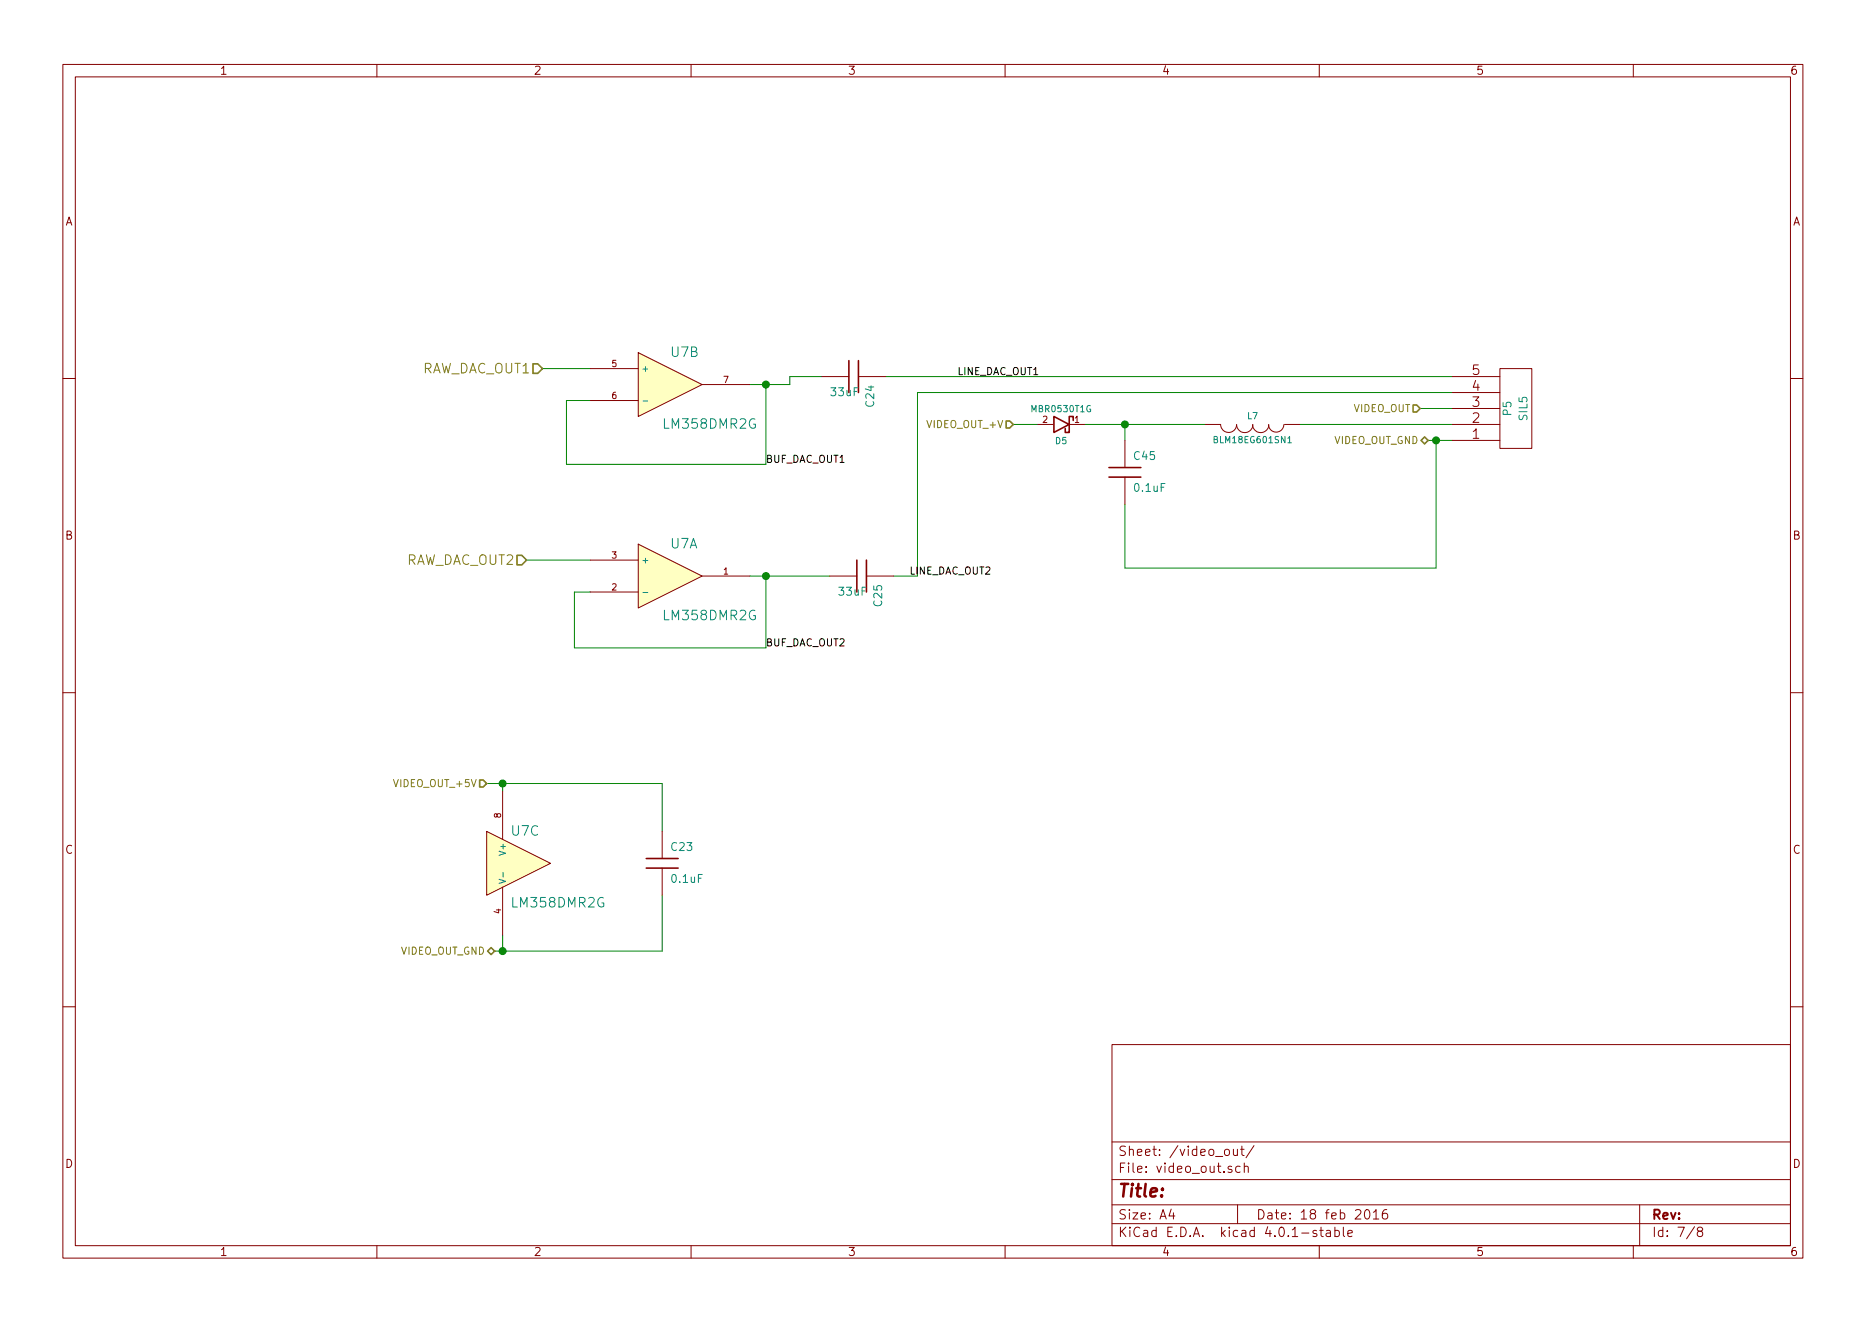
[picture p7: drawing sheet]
EESchema Schematic File Version 2  date Thu 18 Feb 2016 18:58:17 GMT
LIBS:conn_20
LIBS:conn_6
LIBS:conn_5
LIBS:conn_3
LIBS:conn_2
LIBS:led_ipc-7351_2005
LIBS:power
LIBS:device
LIBS:diodesch_ipc7531_2005
LIBS:transistors
LIBS:conn
LIBS:linear
LIBS:regul
LIBS:74xx
LIBS:cmos4000
LIBS:adc-dac
LIBS:memory
LIBS:xilinx
LIBS:special
LIBS:microcontrollers
LIBS:dsp
LIBS:microchip
LIBS:analog_switches
LIBS:motorola
LIBS:texas
LIBS:intel
LIBS:audio
LIBS:interface
LIBS:digital-audio
LIBS:philips
LIBS:display
LIBS:cypress
LIBS:siliconi
LIBS:opto
LIBS:atmel
LIBS:contrib
LIBS:valves
LIBS:max4390
LIBS:spdt
LIBS:ts5a3157
LIBS:osd-cache
EELAYER 25  0
EELAYER END
$Descr A4 11700 8267
encoding utf-8
Sheet 7 8
Title ""
Date "18 feb 2016"
Rev ""
Comp ""
Comment1 ""
Comment2 ""
Comment3 ""
Comment4 ""
$EndDescr
$Comp
L DIODESCH_IPC7531_2005 D5
U 1 1
P 6650 2650
F 0 "D5" H 6650 2750 40  0000 C CNN
F 1 "MBR0530T1G" H 6650 2550 40  0000 C CNN
F 2 "SOD-123" H 6650 2650 60  0001 C CNN
F 3 "D" H 6650 2650 60  0001 C CNN
F 4 "On Semiconductor" H 6650 2650 60  0001 C CNN "MFG Name"
F 5 "MBR0530T1G" H 6650 2650 60  0001 C CNN "MFG Part Num"
F 6 "Diode/Schottky/30V/500mA/SOD-123" H 6650 2650 60  0001 C CNN "Description"
	1    6650 2650
	-1   0    0    1   
$EndComp
$Comp
L INDUCTOR L7
U 1 1
P 7850 2650
F 0 "L7" V 7800 2650 40  0000 C CNN
F 1 "BLM18EG601SN1" V 7950 2650 40  0000 C CNN
F 2 "0603" H 7850 2650 60  0001 C CNN
F 3 "search.murata.co.jp/Ceramy/image/img/PDF/ENG/L0110S0100BLM18P.pdf" H 7850 2650 60  0001 C CNN
F 4 "Murata" H 7850 2650 60  0001 C CNN "MFG Name"
F 5 "BLM18EG601SN1" H 7850 2650 60  0001 C CNN "MFG Part Num"
F 6 "Inductor/Bead/0603" H 7850 2650 60  0001 C CNN "Description"
	1    7850 2650
	0    1    1    0   
$EndComp
Wire Wire Line
	7050 3150 7050 3550
Wire Wire Line
	7050 3550 9000 3550
Connection ~ 9000 2750
Wire Wire Line
	9000 3550 9000 2750
Wire Wire Line
	9100 2350 5550 2350
Connection ~ 3150 5950
Wire Wire Line
	4150 5600 4150 5950
Wire Wire Line
	4150 5950 3100 5950
Wire Wire Line
	3150 4950 3150 4900
Wire Wire Line
	8950 2750 9100 2750
Wire Wire Line
	9100 2550 8900 2550
Wire Wire Line
	9100 2450 5750 2450
Wire Wire Line
	5750 2450 5750 3600
Wire Wire Line
	5750 3600 5600 3600
Wire Wire Line
	4700 3600 5200 3600
Wire Wire Line
	3700 3500 3300 3500
Wire Wire Line
	4700 2400 4950 2400
Wire Wire Line
	3400 2300 3700 2300
Wire Wire Line
	3700 2500 3550 2500
Wire Wire Line
	3550 2500 3550 2900
Wire Wire Line
	3550 2900 4800 2900
Wire Wire Line
	4800 2900 4800 2400
Connection ~ 4800 2400
Wire Wire Line
	3700 3700 3600 3700
Wire Wire Line
	3600 3700 3600 4050
Wire Wire Line
	3600 4050 4800 4050
Wire Wire Line
	4800 4050 4800 3600
Connection ~ 4800 3600
Wire Wire Line
	4950 2400 4950 2350
Wire Wire Line
	6500 2650 6350 2650
Wire Wire Line
	9100 2650 8150 2650
Wire Wire Line
	6800 2650 7550 2650
Wire Wire Line
	3150 5850 3150 5950
Wire Wire Line
	3050 4900 4150 4900
Wire Wire Line
	4150 4900 4150 5200
Connection ~ 3150 4900
Wire Wire Line
	4950 2350 5150 2350
Wire Wire Line
	7050 2750 7050 2650
Connection ~ 7050 2650
$Comp
L C C45
U 1 1
P 7050 2950
F 0 "C45" H 7100 3050 50  0000 L CNN
F 1 "0.1uF" H 7100 2850 50  0000 L CNN
F 2 "0603" H 7050 2950 60  0001 C CNN
F 3 "D" H 7050 2950 60  0001 C CNN
F 4 "M" H 7050 2950 60  0001 C CNN "MFG Name"
F 5 "P" H 7050 2950 60  0001 C CNN "MFG Part Num"
F 6 "Capacitor/0.1uF/50V/+-10%/X7R/0603" H 7050 2950 60  0001 C CNN "Description"
	1    7050 2950
	1    0    0    -1  
$EndComp
Text Label 5700 3600 0    45   ~ 0
LINE_DAC_OUT2
Text Label 6000 2350 0    45   ~ 0
LINE_DAC_OUT1
Text Label 4800 4050 0    45   ~ 0
BUF_DAC_OUT2
Text Label 4800 2900 0    45   ~ 0
BUF_DAC_OUT1
$Comp
L C C25
U 1 1
P 5400 3600
F 0 "C25" H 5450 3700 50  0000 L CNN
F 1 "33uF" V 5500 3450 50  0000 L CNN
F 2 "0805" H 5400 3600 60  0001 C CNN
F 3 "D" H 5400 3600 60  0001 C CNN
F 4 "M" H 5400 3600 60  0001 C CNN "MFG Name"
F 5 "P" H 5400 3600 60  0001 C CNN "MFG Part Num"
F 6 "Capacitor/33uF/10V/+-20%/X5R/0603" H 5400 3600 60  0001 C CNN "Description"
	1    5400 3600
	0    1    1    0   
$EndComp
$Comp
L C C24
U 1 1
P 5350 2350
F 0 "C24" H 5400 2450 50  0000 L CNN
F 1 "33uF" V 5450 2200 50  0000 L CNN
F 2 "0805" H 5350 2350 60  0001 C CNN
F 3 "D" H 5350 2350 60  0001 C CNN
F 4 "M" H 5350 2350 60  0001 C CNN "MFG Name"
F 5 "P" H 5350 2350 60  0001 C CNN "MFG Part Num"
F 6 "Capacitor/33uF/10V/+-20%/X5R/0805" H 5350 2350 60  0001 C CNN "Description"
	1    5350 2350
	0    1    1    0   
$EndComp
$Comp
L C C23
U 1 1
P 4150 5400
F 0 "C23" H 4200 5500 50  0000 L CNN
F 1 "0.1uF" H 4200 5300 50  0000 L CNN
F 2 "0603" H 4150 5400 60  0001 C CNN
F 3 "D" H 4150 5400 60  0001 C CNN
F 4 "M" H 4150 5400 60  0001 C CNN "MFG Name"
F 5 "P" H 4150 5400 60  0001 C CNN "MFG Part Num"
F 6 "Capacitor/0.1uF/10V/+-10%/X7R/0603" H 4150 5400 60  0001 C CNN "Description"
	1    4150 5400
	1    0    0    -1  
$EndComp
Text HLabel 3100 5950 0    45   BiDi ~ 0
VIDEO_OUT_GND
Text HLabel 3050 4900 0    45   Input ~ 0
VIDEO_OUT_+5V
$Comp
L LM358 U7
U 3 1
P 3250 5400
F 0 "U7" H 3200 5600 60  0000 L CNN
F 1 "LM358DMR2G" H 3200 5150 60  0000 L CNN
F 2 "MSOP-8" H 3250 5400 60  0001 C CNN
F 3 "www.mouser.com/ds/2/308/LM358-D-106278.pdf" H 3250 5400 60  0001 C CNN
F 4 "On Semiconductor" H 3250 5400 60  0001 C CNN "MFG Name"
F 5 "LM358DMR2G" H 3250 5400 60  0001 C CNN "MFG Part Num"
F 6 "OpAmp/Dual/MSOP-8" H 3250 5400 60  0001 C CNN "Description"
	3    3250 5400
	1    0    0    -1  
$EndComp
Text HLabel 3400 2300 0    60   Input ~ 0
RAW_DAC_OUT1
Text HLabel 6350 2650 0    45   Input ~ 0
VIDEO_OUT_+V
Text HLabel 8950 2750 0    45   BiDi ~ 0
VIDEO_OUT_GND
$Comp
L CONN_5 P5
U 1 1
P 9500 2550
F 0 "P5" V 9450 2550 50  0000 C CNN
F 1 "SIL5" V 9550 2550 50  0000 C CNN
F 2 "SIL5" H 9500 2550 60  0001 C CNN
F 4 "0.1 in pitch header/5 contacts" H 9500 2550 60  0001 C CNN "Description"
	1    9500 2550
	1    0    0    1   
$EndComp
Text HLabel 8900 2550 0    45   Input ~ 0
VIDEO_OUT
$Comp
L LM358 U?
U 1 1
P 4200 3600
AR Path="/54675A51/54675AC5" Ref="U?"  Part="1" 
AR Path="/54675A51/54675F35" Ref="U7"  Part="1" 
F 0 "U7" H 4200 3800 60  0000 L CNN
F 1 "LM358DMR2G" H 4150 3350 60  0000 L CNN
F 2 "MSOP-8" H 4200 3600 60  0001 C CNN
F 3 "www.mouser.com/ds/2/308/LM358-D-106278.pdf" H 4200 3600 60  0001 C CNN
F 4 "On Semiconductor" H 4200 3600 60  0001 C CNN "MFG Name"
F 5 "LM358DMR2G" H 4200 3600 60  0001 C CNN "MFG Part Num"
F 6 "OpAmp/Dual/MSOP-8" H 4200 3600 60  0001 C CNN "Description"
	1    4200 3600
	1    0    0    -1  
$EndComp
Text HLabel 3300 3500 0    60   Input ~ 0
RAW_DAC_OUT2
$Comp
L LM358 U7
U 2 1
P 4200 2400
F 0 "U7" H 4200 2600 60  0000 L CNN
F 1 "LM358DMR2G" H 4150 2150 60  0000 L CNN
F 2 "MSOP-8" H 4200 2400 60  0001 C CNN
F 3 "www.mouser.com/ds/2/308/LM358-D-106278.pdf" H 4200 2400 60  0001 C CNN
F 4 "On Semiconductor" H 4200 2400 60  0001 C CNN "MFG Name"
F 5 "LM358DMR2G" H 4200 2400 60  0001 C CNN "MFG Part Num"
F 6 "OpAmp/Dual/MSOP-8" H 4200 2400 60  0001 C CNN "Description"
	2    4200 2400
	1    0    0    -1  
$EndComp
$EndSCHEMATC
